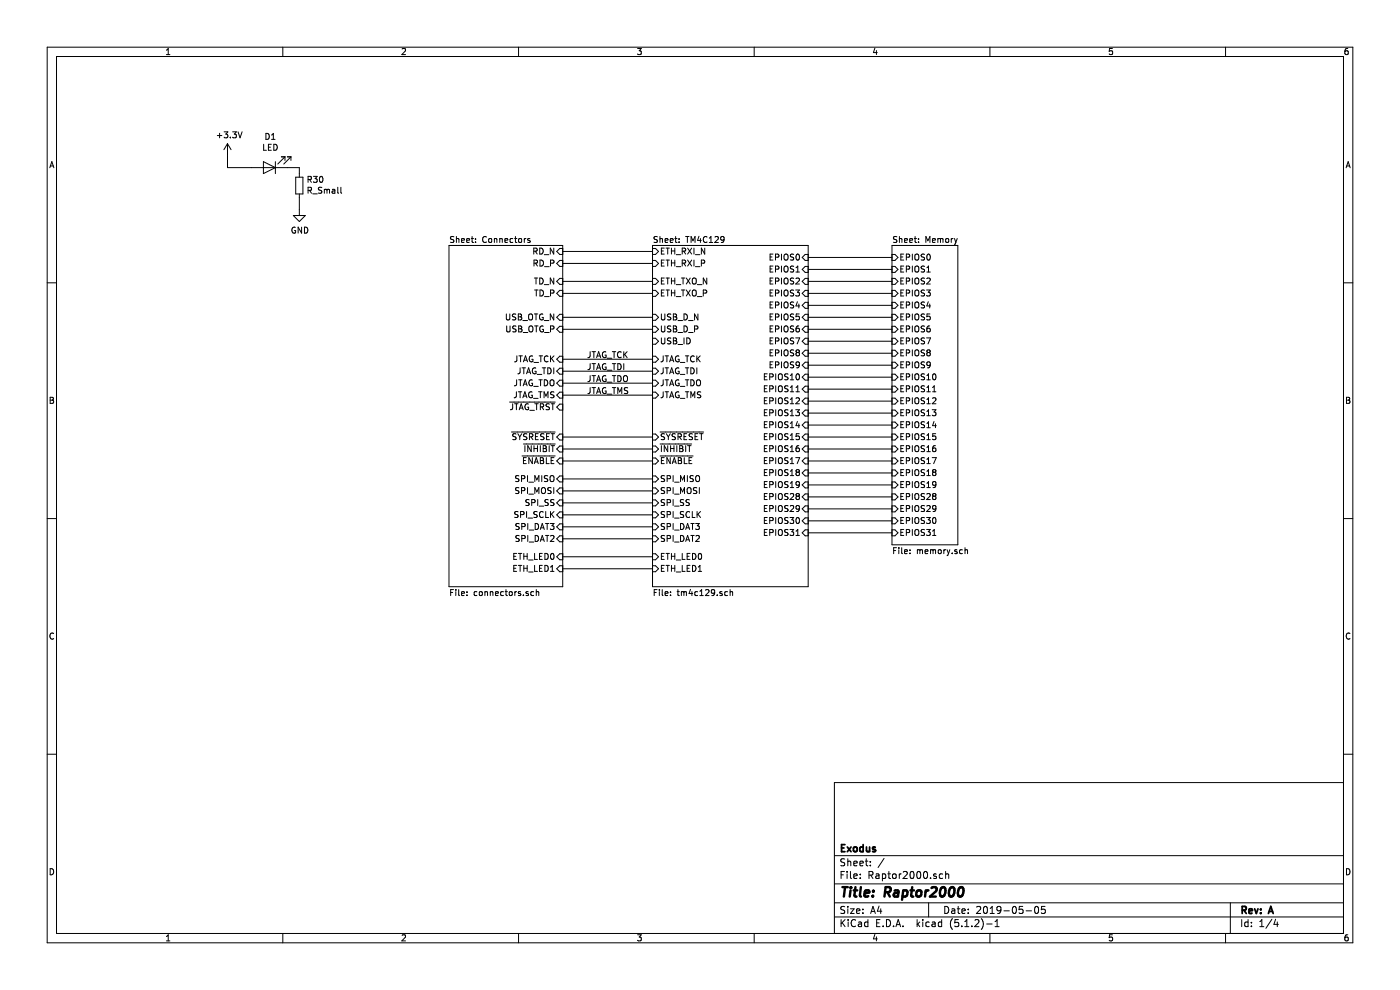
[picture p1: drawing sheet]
EESchema Schematic File Version 4
LIBS:Raptor2000-cache
EELAYER 29 0
EELAYER END
$Descr A4 11693 8268
encoding utf-8
Sheet 1 4
Title "Raptor2000"
Date "2019-05-05"
Rev "A"
Comp "Exodus"
Comment1 ""
Comment2 ""
Comment3 ""
Comment4 ""
$EndDescr
$Sheet
S 5450 2050 1300 2850
U 5C80AE96
F0 "TM4C129" 50
F1 "tm4c129.sch" 50
F2 "ETH_RXI_N" I L 5450 2100 50 
F3 "ETH_RXI_P" I L 5450 2200 50 
F4 "ETH_TXO_N" I L 5450 2350 50 
F5 "ETH_TXO_P" I L 5450 2450 50 
F6 "JTAG_TCK" I L 5450 3000 50 
F7 "JTAG_TMS" I L 5450 3300 50 
F8 "JTAG_TDI" I L 5450 3100 50 
F9 "JTAG_TDO" I L 5450 3200 50 
F10 "USB_D_N" I L 5450 2650 50 
F11 "USB_D_P" I L 5450 2750 50 
F12 "USB_ID" I L 5450 2850 50 
F13 "EPIOS0" I R 6750 2150 50 
F14 "EPIOS1" I R 6750 2250 50 
F15 "EPIOS2" I R 6750 2350 50 
F16 "EPIOS3" I R 6750 2450 50 
F17 "EPIOS4" I R 6750 2550 50 
F18 "EPIOS5" I R 6750 2650 50 
F19 "EPIOS6" I R 6750 2750 50 
F20 "EPIOS7" I R 6750 2850 50 
F21 "EPIOS8" I R 6750 2950 50 
F22 "EPIOS9" I R 6750 3050 50 
F23 "EPIOS10" I R 6750 3150 50 
F24 "EPIOS11" I R 6750 3250 50 
F25 "EPIOS12" I R 6750 3350 50 
F26 "EPIOS13" I R 6750 3450 50 
F27 "EPIOS14" I R 6750 3550 50 
F28 "EPIOS15" I R 6750 3650 50 
F29 "EPIOS16" I R 6750 3750 50 
F30 "EPIOS17" I R 6750 3850 50 
F31 "EPIOS18" I R 6750 3950 50 
F32 "EPIOS19" I R 6750 4050 50 
F33 "EPIOS28" I R 6750 4150 50 
F34 "EPIOS29" I R 6750 4250 50 
F35 "EPIOS30" I R 6750 4350 50 
F36 "EPIOS31" I R 6750 4450 50 
F37 "~ENABLE" I L 5450 3850 50 
F38 "~INHIBIT" I L 5450 3750 50 
F39 "~SYSRESET" I L 5450 3650 50 
F40 "SPI_MISO" I L 5450 4000 50 
F41 "SPI_MOSI" I L 5450 4100 50 
F42 "SPI_SS" I L 5450 4200 50 
F43 "SPI_SCLK" I L 5450 4300 50 
F44 "SPI_DAT3" I L 5450 4400 50 
F45 "SPI_DAT2" I L 5450 4500 50 
F46 "ETH_LED0" I L 5450 4650 50 
F47 "ETH_LED1" I L 5450 4750 50 
$EndSheet
$Sheet
S 3750 2050 950  2850
U 5C8128A2
F0 "Connectors" 50
F1 "connectors.sch" 50
F2 "USB_OTG_N" I R 4700 2650 50 
F3 "USB_OTG_P" I R 4700 2750 50 
F4 "TD_P" I R 4700 2450 50 
F5 "TD_N" I R 4700 2350 50 
F6 "RD_P" I R 4700 2200 50 
F7 "RD_N" I R 4700 2100 50 
F8 "~ENABLE" I R 4700 3850 50 
F9 "~INHIBIT" I R 4700 3750 50 
F10 "~SYSRESET" I R 4700 3650 50 
F11 "~JTAG_TRST" I R 4700 3400 50 
F12 "JTAG_TMS" I R 4700 3300 50 
F13 "JTAG_TCK" I R 4700 3000 50 
F14 "JTAG_TDI" I R 4700 3100 50 
F15 "JTAG_TDO" I R 4700 3200 50 
F16 "SPI_MISO" I R 4700 4000 50 
F17 "SPI_MOSI" I R 4700 4100 50 
F18 "SPI_SS" I R 4700 4200 50 
F19 "SPI_SCLK" I R 4700 4300 50 
F20 "SPI_DAT3" I R 4700 4400 50 
F21 "SPI_DAT2" I R 4700 4500 50 
F22 "ETH_LED0" I R 4700 4650 50 
F23 "ETH_LED1" I R 4700 4750 50 
$EndSheet
Text Label 4900 3000 0    50   ~ 0
JTAG_TCK
Text Label 4900 3100 0    50   ~ 0
JTAG_TDI
Text Label 4900 3200 0    50   ~ 0
JTAG_TDO
Text Label 4900 3300 0    50   ~ 0
JTAG_TMS
Wire Wire Line
	1900 1400 1900 1300
Wire Wire Line
	4700 2100 5450 2100
Wire Wire Line
	4700 2200 5450 2200
Wire Wire Line
	4700 2350 5450 2350
Wire Wire Line
	4700 2450 5450 2450
Wire Wire Line
	4700 2650 5450 2650
Wire Wire Line
	4700 2750 5450 2750
Wire Wire Line
	4700 3000 5450 3000
Wire Wire Line
	5450 3100 4700 3100
Wire Wire Line
	4700 3200 5450 3200
Wire Wire Line
	5450 3300 4700 3300
$Sheet
S 7450 2050 550  2500
U 5CAC3D25
F0 "Memory" 50
F1 "memory.sch" 50
F2 "EPIOS13" I L 7450 3450 50 
F3 "EPIOS14" I L 7450 3550 50 
F4 "EPIOS0" I L 7450 2150 50 
F5 "EPIOS1" I L 7450 2250 50 
F6 "EPIOS2" I L 7450 2350 50 
F7 "EPIOS3" I L 7450 2450 50 
F8 "EPIOS4" I L 7450 2550 50 
F9 "EPIOS5" I L 7450 2650 50 
F10 "EPIOS6" I L 7450 2750 50 
F11 "EPIOS7" I L 7450 2850 50 
F12 "EPIOS8" I L 7450 2950 50 
F13 "EPIOS9" I L 7450 3050 50 
F14 "EPIOS10" I L 7450 3150 50 
F15 "EPIOS11" I L 7450 3250 50 
F16 "EPIOS12" I L 7450 3350 50 
F17 "EPIOS15" I L 7450 3650 50 
F18 "EPIOS29" I L 7450 4250 50 
F19 "EPIOS31" I L 7450 4450 50 
F20 "EPIOS16" I L 7450 3750 50 
F21 "EPIOS17" I L 7450 3850 50 
F22 "EPIOS28" I L 7450 4150 50 
F23 "EPIOS18" I L 7450 3950 50 
F24 "EPIOS19" I L 7450 4050 50 
F25 "EPIOS30" I L 7450 4350 50 
$EndSheet
Wire Wire Line
	6750 2150 7450 2150
Wire Wire Line
	6750 2250 7450 2250
Wire Wire Line
	6750 2350 7450 2350
Wire Wire Line
	6750 2450 7450 2450
Wire Wire Line
	6750 2550 7450 2550
Wire Wire Line
	6750 2650 7450 2650
Wire Wire Line
	6750 2750 7450 2750
Wire Wire Line
	6750 2850 7450 2850
Wire Wire Line
	6750 2950 7450 2950
Wire Wire Line
	6750 3050 7450 3050
Wire Wire Line
	6750 3150 7450 3150
Wire Wire Line
	6750 3250 7450 3250
Wire Wire Line
	6750 3350 7450 3350
Wire Wire Line
	6750 3450 7450 3450
Wire Wire Line
	6750 3550 7450 3550
Wire Wire Line
	6750 3650 7450 3650
Wire Wire Line
	6750 3750 7450 3750
Wire Wire Line
	6750 3850 7450 3850
Wire Wire Line
	6750 3950 7450 3950
Wire Wire Line
	6750 4050 7450 4050
Wire Wire Line
	6750 4150 7450 4150
Wire Wire Line
	6750 4250 7450 4250
Wire Wire Line
	6750 4350 7450 4350
Wire Wire Line
	6750 4450 7450 4450
Wire Wire Line
	4700 3650 5450 3650
Wire Wire Line
	4700 3750 5450 3750
Wire Wire Line
	4700 3850 5450 3850
$Comp
L Device:LED D1
U 1 1
P 2250 1400
F 0 "D1" H 2242 1145 50  0000 C CNN
F 1 "LED" H 2242 1236 50  0000 C CNN
F 2 "LED_SMD:LED_0603_1608Metric" H 2250 1400 50  0001 C CNN
F 3 "~" H 2250 1400 50  0001 C CNN
	1    2250 1400
	-1   0    0    1   
$EndComp
Wire Wire Line
	1900 1400 2100 1400
$Comp
L Device:R_Small R30
U 1 1
P 2500 1550
F 0 "R30" H 2441 1504 50  0000 R CNN
F 1 "R_Small" H 2441 1595 50  0000 R CNN
F 2 "Resistor_SMD:R_0603_1608Metric" H 2500 1550 50  0001 C CNN
F 3 "~" H 2500 1550 50  0001 C CNN
	1    2500 1550
	-1   0    0    1   
$EndComp
Wire Wire Line
	2400 1400 2500 1400
Wire Wire Line
	2500 1400 2500 1450
$Comp
L power:GND #PWR0184
U 1 1
P 2500 1750
F 0 "#PWR0184" H 2500 1500 50  0001 C CNN
F 1 "GND" H 2505 1577 50  0000 C CNN
F 2 "" H 2500 1750 50  0001 C CNN
F 3 "" H 2500 1750 50  0001 C CNN
	1    2500 1750
	1    0    0    -1  
$EndComp
Wire Wire Line
	2500 1650 2500 1750
Wire Wire Line
	4700 4000 5450 4000
Wire Wire Line
	4700 4100 5450 4100
Wire Wire Line
	4700 4200 5450 4200
Wire Wire Line
	4700 4300 5450 4300
Wire Wire Line
	4700 4400 5450 4400
Wire Wire Line
	5450 4500 4700 4500
Wire Wire Line
	4700 4650 5450 4650
Wire Wire Line
	5450 4750 4700 4750
$Comp
L power:+3.3V #PWR0118
U 1 1
P 1900 1300
F 0 "#PWR0118" H 1900 1150 50  0001 C CNN
F 1 "+3.3V" H 1915 1473 50  0000 C CNN
F 2 "" H 1900 1300 50  0001 C CNN
F 3 "" H 1900 1300 50  0001 C CNN
	1    1900 1300
	1    0    0    -1  
$EndComp
$EndSCHEMATC
